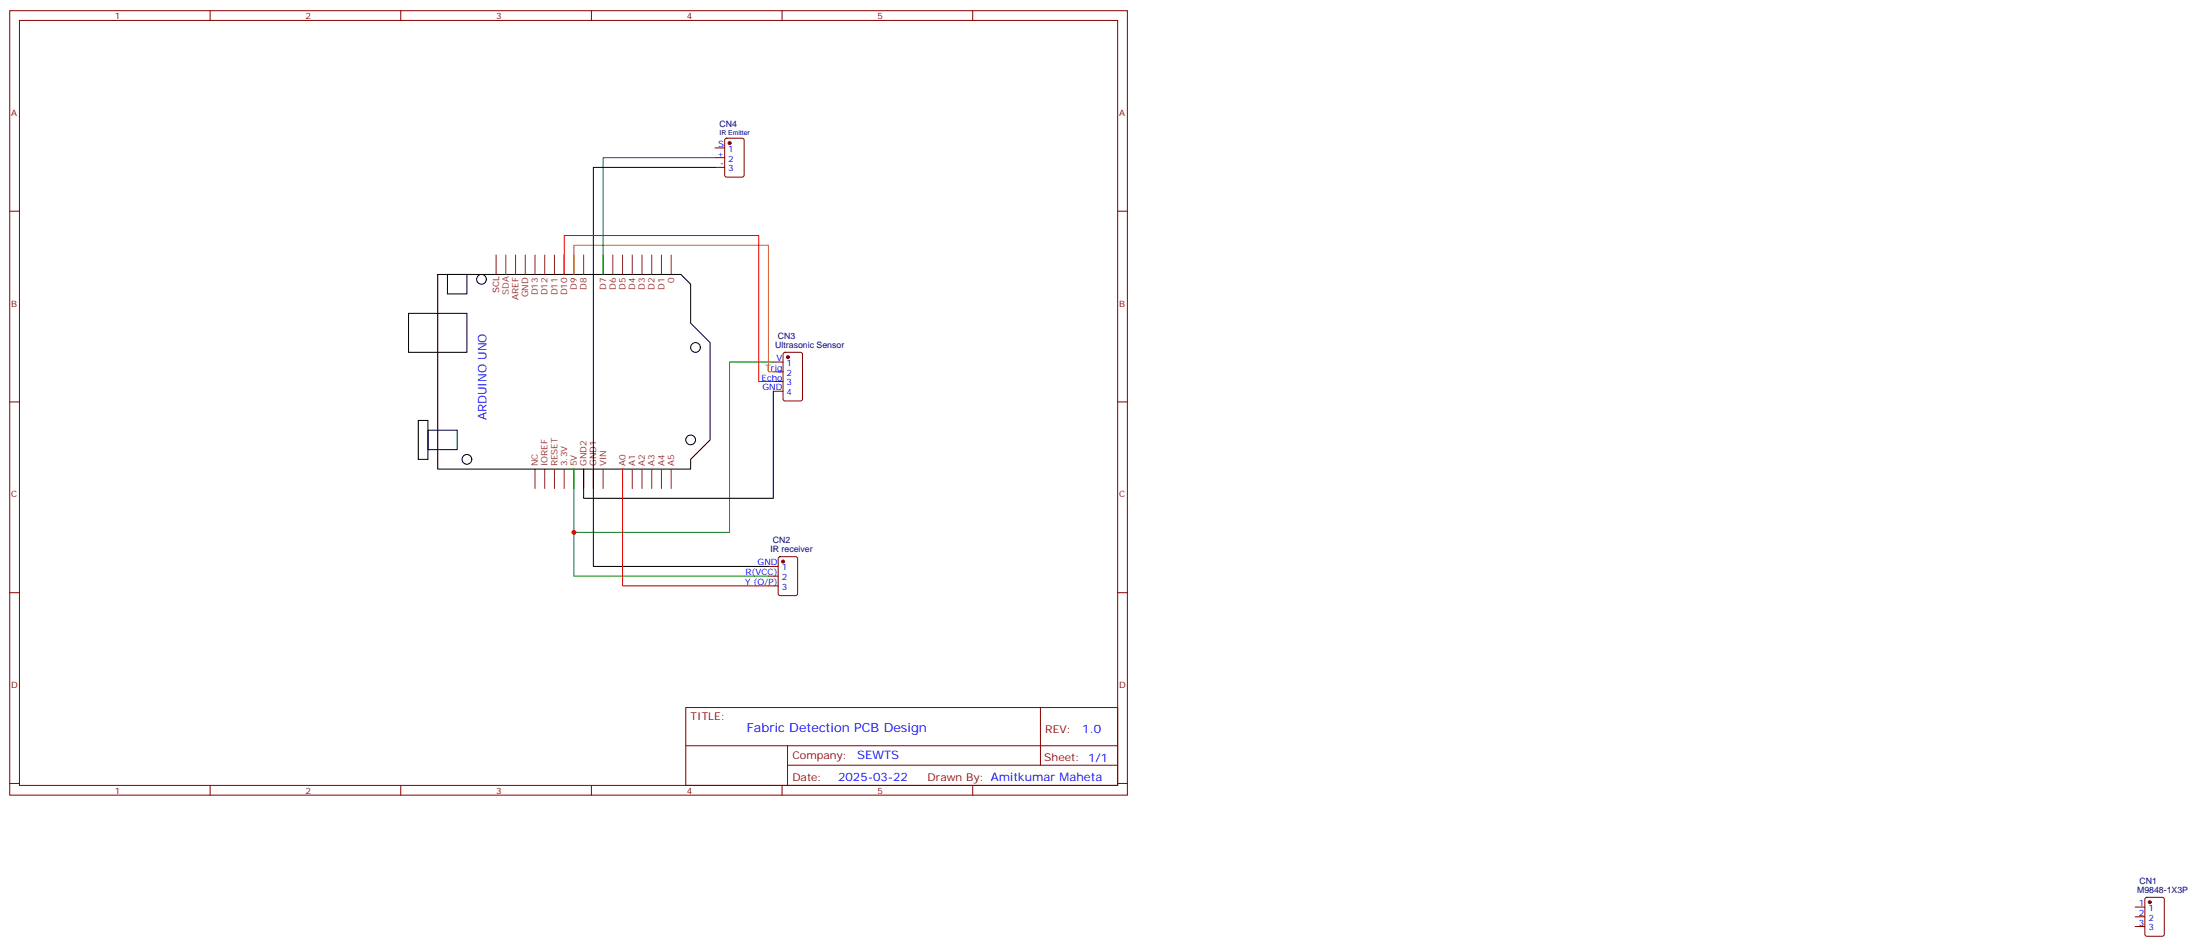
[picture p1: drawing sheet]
<svg xmlns="http://www.w3.org/2000/svg" width="798mm" height="343mm" viewBox="0 0 798 343" stroke-linecap="round" stroke-linejoin="round" font-family="sans-serif">
<g fill="none" stroke="#870000" stroke-width=".36">
<path d="M3.5 3.9h405.4v284.3h-405.4zM7.1 7.4h398.2v277.3h-398.2zM76.2 3.9v3.5M145.3 3.9v3.5M214.5 3.9v3.5M283.6 3.9v3.5M352.8 3.9v3.5M259.3 53.6h3.5M259.3 57.1h3.5M263.1 50.3l.4-.2h5.7l.6 .4 .1 13-.5 .7h-5.9l-.6-.5-.1-12.9zM3.5 76.6h3.6M259.3 60.7h3.5"/>
<path d="M405.3 76.6h3.6M280.5 131.2h3.5M280.5 134.8h3.5M280.5 138.3h3.5M284.2 127.9l.5-.2h5.6l.7 .4v16.5l-.4 .7h-5.9l-.7-.4v-16.5zM3.5 145.7h3.6M280.5 141.8h3.5M405.3 145.7h3.6M3.5 214.8h3.6M278.7 205.3h3.5M278.7 208.8h3.5M278.7 212.4h3.5"/>
<path d="M282.5 202l.4-.2h5.7l.6 .4 .1 13-.5 .6-5.9 .1-.6-.5-.1-12.9zM405.3 214.8h3.6M248.7 256.5h156.6v28.2h-156.6zM377.3 256.5v20.9M248.7 270.3h156.5M285.6 277.4h119.6M285.6 270.3v14.1M3.5 284h3.6M76.2 284.7v3.5M145.3 284.7v3.5M214.5 284.7v3.5M283.6 284.7v3.5"/>
<path d="M352.8 284.7v3.5M405.3 284h3.6M774.3 328.8h3.6M774.3 332.3h3.6M774.3 335.8h3.6M778.1 325.5l.5-.2h5.6l.7 .4v13l-.4 .6-5.9 .1-.7-.5v-12.9z"/>
</g>
<g fill="none" stroke="#000" stroke-width=".36">
<path d="M259.3 60.7h-44.1v144.6h63.5M158.7 99.5h88.2l3.6 3.5v14.1l7 7.1v35.3l-7 7v3.5h-91.8zM162.3 99.5h7v7h-7zM148.2 113.6h21.1v14.1h-21.1zM151.7 152.4h3.5v14.1h-3.5zM155.2 155.9h10.6v7.1h-10.6zM280.5 141.8v38.8h-68.8v-10.6"/>
<circle cx="174.6" cy="101.2" r="1.76"/>
<circle cx="252.2" cy="125.9" r="1.76"/>
<circle cx="250.5" cy="159.5" r="1.76"/>
<circle cx="169.3" cy="166.5" r="1.76"/>
</g>
<g fill="none" stroke="#8c2424" stroke-width=".36">
<path d="M187 92.4v7.1M190.5 92.4v7.1M194 92.4v7.1M197.6 92.4v7.1M201.1 92.4v7.1M204.6 92.4v7.1M208.1 92.4v7.1M211.7 92.4v7.1M218.7 92.4v7.1M222.2 92.4v7.1M225.8 92.4v7.1M229.3 92.4v7.1"/>
<path d="M232.8 92.4v7.1M236.4 92.4v7.1M239.9 92.4v7.1M243.4 92.4v7.1M194 170v7.1M197.6 170v7.1M201.1 170v7.1M204.6 170v7.1M208.1 170v7.1M211.7 170v7.1M215.2 170v7.1M218.7 170v7.1"/>
<path d="M225.8 170v7.1M229.3 170v7.1M232.8 170v7.1M236.4 170v7.1M239.9 170v7.1M243.4 170v7.1"/>
</g>
<path d="M179.9 92.4v7.1" fill="none" stroke="#900" stroke-width=".36"/>
<path d="M183.4 92.4v7.1" fill="none" stroke="#933" stroke-width=".36"/>
<g fill="#870000" stroke="#870000" stroke-width=".36">
<circle cx="779.6" cy="327" r=".53"/>
<circle cx="284" cy="203.6" r=".53"/>
<circle cx="285.7" cy="129.5" r=".53"/>
<circle cx="264.6" cy="51.9" r=".53"/>
</g>
<path d="M259.3 57.1h-40.6v42.4M280.5 131.2h-15.9v61.8h-56.5v-23h-1.7M208.1 193v15.8h70.6" fill="none" stroke="#008700" stroke-width=".36"/>
<path d="M208.1 99.5v-10.6h70.6v45.9h1.8" fill="none" stroke="#c60" stroke-width=".36"/>
<path d="M225.8 170v42.4h52.9" fill="none" stroke="#c00" stroke-width=".36"/>
<path d="M204.6 99.5v-14.1h70.6v52.9h5.3" fill="none" stroke="#f00" stroke-width=".36"/>
<circle cx="208.1" cy="193" r=".88" fill="#c00"/>
<text font-size="4.6" fill="#00f" x="270.8" y="265.5">Fabric Detection PCB Design</text>
<g font-size="4.2" fill="#00f">
<text x="176.4" y="152.4" transform="rotate(-90 176.4 152.4)">ARDUINO UNO</text>
<text x="392.5" y="265.7">1.0</text>
<text x="310.9" y="275.3">SEWTS</text>
<text x="304" y="283.1">2025-03-22</text>
</g>
<g font-size="3.9" fill="#800">
<text x="250.5" y="261.1">TITLE:</text>
<text x="379.1" y="265.7">REV:</text>
<text x="287.4" y="275.3">Company:</text>
<text x="378.7" y="275.9">Sheet: 1/1</text>
<text x="287.4" y="282.9">Date:</text>
<text x="336.4" y="283">Drawn By: Amitkumar Maheta</text>
</g>
<g font-size="3.2" fill="#800">
<text x="41.6" y="6.9">1</text>
<text x="110.8" y="6.9">2</text>
<text x="179.9" y="6.9">3</text>
<text x="249.1" y="6.9">4</text>
<text x="318.2" y="6.9">5</text>
<text x="4.1" y="42">A</text>
<text x="405.9" y="42">A</text>
<text x="4.1" y="111.1">B</text>
<text x="405.9" y="111.1">B</text>
<text x="4.1" y="180.3">C</text>
<text x="405.9" y="180.3">C</text>
<text x="4.1" y="249.4">D</text>
<text x="405.9" y="249.4">D</text>
<text x="41.6" y="287.7">1</text>
<text x="110.8" y="287.7">2</text>
<text x="179.9" y="287.7">3</text>
<text x="249.1" y="287.7">4</text>
<text x="318.2" y="287.7">5</text>
</g>
<g font-size="3.2" fill="#000080">
<text x="260.9" y="45.9">CN4</text>
<text x="282.1" y="122.7">CN3</text>
<text x="281.2" y="126.1">Ultrasonic Sensor</text>
<text x="280.3" y="196.8">CN2</text>
<text x="279.4" y="200.2">IR receiver</text>
<text x="775.1" y="323.7">M9848-1X3P</text>
<text x="776" y="320.3">CN1</text>
</g>
<g font-size="3.2" fill="#00f">
<text x="260.5" y="53.3">S</text>
<text x="260" y="56.8">+</text>
<text x="264.1" y="55">1</text>
<text x="264.1" y="58.6">2</text>
<text x="261.2" y="60.3">-</text>
<text x="264.1" y="62.1">3</text>
<text x="281.6" y="130.9">V</text>
<text x="276.2" y="137.9">Echo</text>
<text x="277.7" y="134.4">Trig</text>
<text x="285.3" y="132.6">1</text>
<text x="285.3" y="136.2">2</text>
<text x="276.5" y="141.5">GND</text>
<text x="285.3" y="139.7">3</text>
<text x="285.3" y="143.2">4</text>
<text x="270.4" y="208.5">R(VCC)</text>
<text x="274.8" y="205">GND</text>
<text x="283.5" y="206.7">1</text>
<text x="270.2" y="212">Y (O/P)</text>
<text x="283.5" y="210.3">2</text>
<text x="283.5" y="213.8">3</text>
<text x="775.7" y="328.4">1</text>
<text x="775.7" y="332">2</text>
<text x="775.7" y="335.5">3</text>
<text x="779.2" y="330.2">1</text>
<text x="779.2" y="333.7">2</text>
<text x="779.2" y="337.3">3</text>
</g>
<text font-size="3.2" fill="#900" x="181" y="106.3" transform="rotate(-90 181 106.3)">SCL</text>
<text font-size="3.2" fill="#933" x="184.5" y="107" transform="rotate(-90 184.5 107)">SDA</text>
<g font-size="3.2" fill="#8d2323">
<text x="191.6" y="107.8" transform="rotate(-90 191.6 107.8)">GND</text>
<text x="195.1" y="107" transform="rotate(-90 195.1 107)">D13</text>
<text x="198.6" y="107" transform="rotate(-90 198.6 107)">D12</text>
<text x="202.1" y="107" transform="rotate(-90 202.1 107)">D11</text>
<text x="205.7" y="107" transform="rotate(-90 205.7 107)">D10</text>
<text x="209.2" y="105" transform="rotate(-90 209.2 105)">D9</text>
<text x="212.7" y="105" transform="rotate(-90 212.7 105)">D8</text>
<text x="219.8" y="105" transform="rotate(-90 219.8 105)">D7</text>
<text x="223.3" y="105" transform="rotate(-90 223.3 105)">D6</text>
<text x="226.8" y="105" transform="rotate(-90 226.8 105)">D5</text>
<text x="230.4" y="105" transform="rotate(-90 230.4 105)">D4</text>
<text x="233.9" y="105" transform="rotate(-90 233.9 105)">D3</text>
<text x="237.4" y="105" transform="rotate(-90 237.4 105)">D2</text>
<text x="240.9" y="105" transform="rotate(-90 240.9 105)">D1</text>
<text x="244.5" y="102.6" transform="rotate(-90 244.5 102.6)">0</text>
<text x="188" y="108.7" transform="rotate(-90 188 108.7)">AREF</text>
<text x="195.1" y="169" transform="rotate(-90 195.1 169)">NC</text>
<text x="198.6" y="169" transform="rotate(-90 198.6 169)">IOREF</text>
<text x="202.1" y="169" transform="rotate(-90 202.1 169)">RESET</text>
<text x="205.7" y="169" transform="rotate(-90 205.7 169)">3.3V</text>
<text x="209.2" y="169" transform="rotate(-90 209.2 169)">5V</text>
<text x="212.7" y="169" transform="rotate(-90 212.7 169)">GND2</text>
<text x="216.3" y="169" transform="rotate(-90 216.3 169)">GND1</text>
<text x="219.8" y="169" transform="rotate(-90 219.8 169)">VIN</text>
<text x="226.8" y="169" transform="rotate(-90 226.8 169)">A0</text>
<text x="230.4" y="169" transform="rotate(-90 230.4 169)">A1</text>
<text x="233.9" y="169" transform="rotate(-90 233.9 169)">A2</text>
<text x="237.4" y="169" transform="rotate(-90 237.4 169)">A3</text>
<text x="240.9" y="169" transform="rotate(-90 240.9 169)">A4</text>
<text x="244.5" y="169" transform="rotate(-90 244.5 169)">A5</text>
</g>
<text font-size="2.5" fill="#000080" x="260.9" y="49">IR Emitter</text>
</svg>
